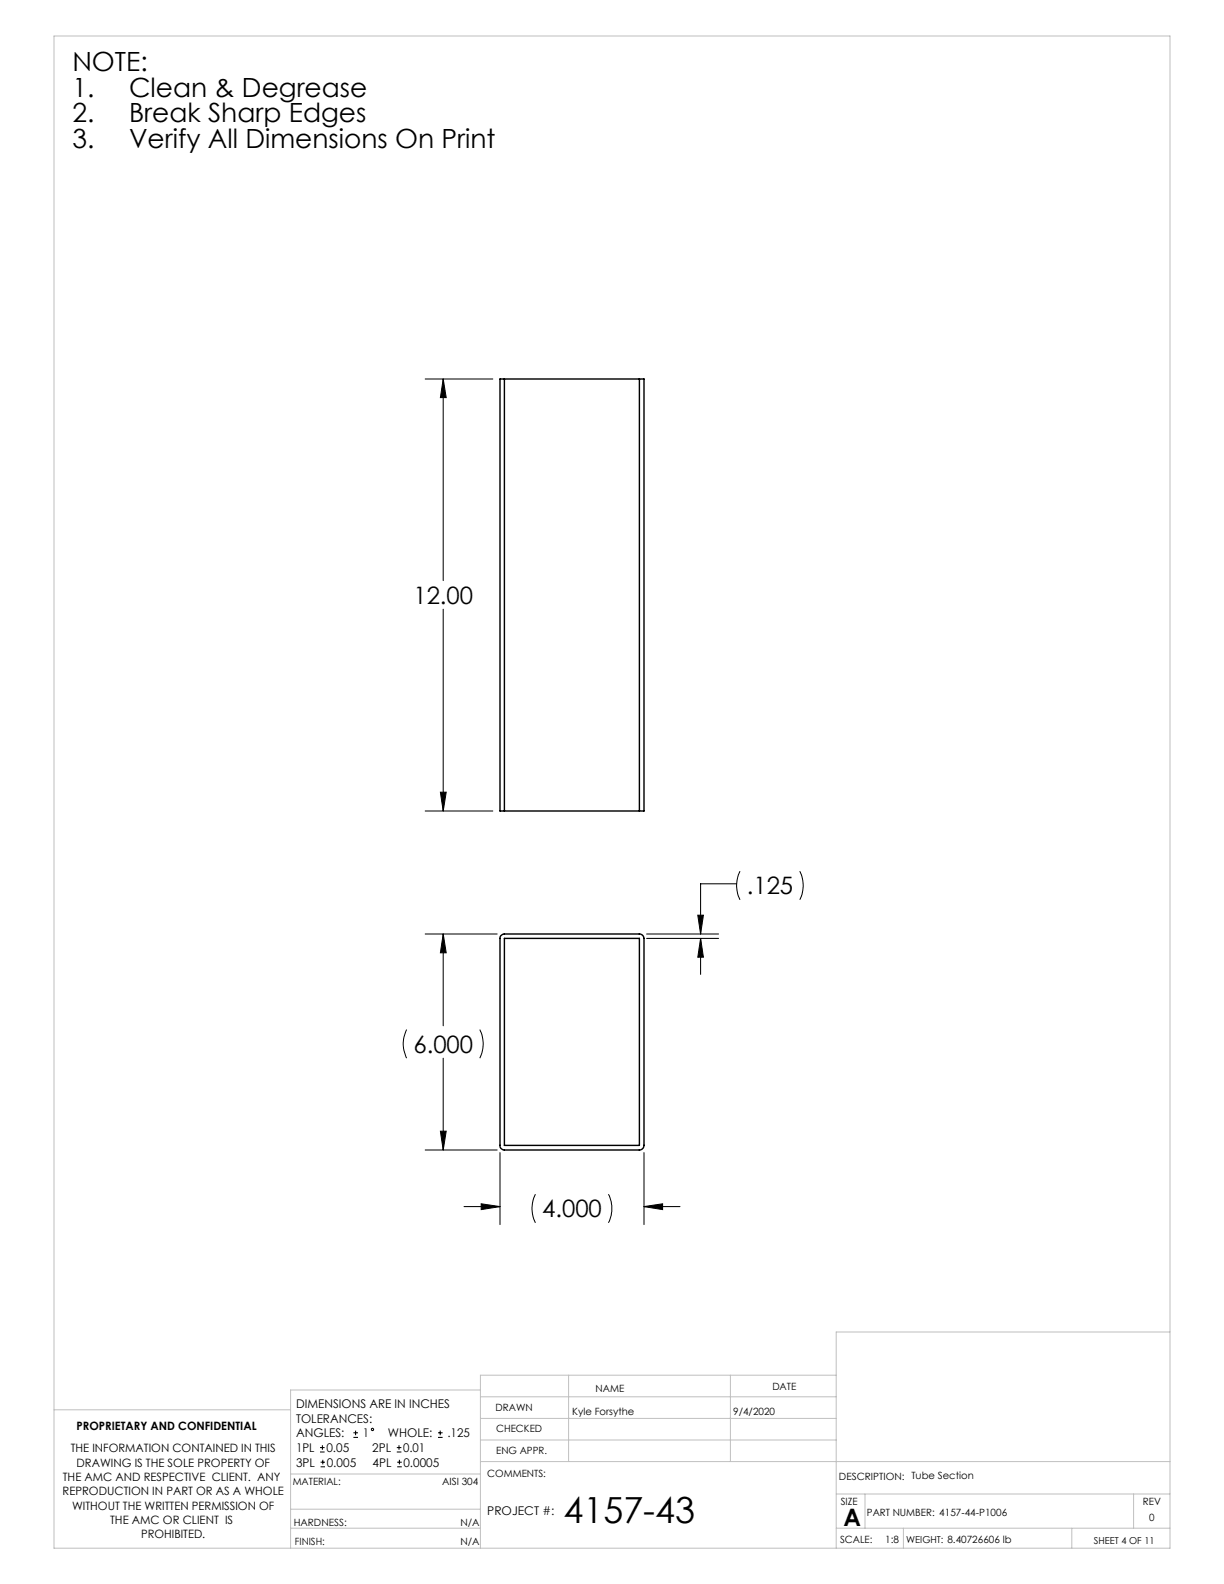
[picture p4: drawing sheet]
<svg xmlns="http://www.w3.org/2000/svg" width="216mm" height="279mm" viewBox="0 0 216 279" stroke-linecap="round" stroke-linejoin="round" font-family="sans-serif">
<g fill="none" stroke="#000" stroke-width=".18">
<path d="M75 66.9h11.9M78.2 66.9l.5 3.2h-1zM78.2 66.9v35.5M78.2 107.5v35.6M77.7 139.7h1l-.5 3.4zM75 143.1h11.9M129.9 155.9h-6.3v8.8M130.5 153.7a5.6 5.6 0 0 0 0 5M141.1 153.7a5.6 5.6 0 0 1 0 5M75 164.7h12.7M78.2 164.7l.5 3.4h-1zM78.2 164.7v16.2"/>
<path d="M114.1 164.7h12.7M114.1 165.5h12.7M123.1 161.4h1l-.5 3.3zM123.6 165.5l.5 3.3h-1zM123.6 165.5v6.4M71.7 181.6a5.6 5.6 0 0 0 0 5.1M77.7 199.5h1l-.5 3.3zM78.2 186.7v16.1M84.6 181.6a5.6 5.6 0 0 1 0 5.1M75 202.8h12.7M81.8 212.8h6.4M84.9 212.3l3.3 .5-3.3 .6z"/>
<path d="M88.2 203.3v12.7M94.4 210.6a5.6 5.6 0 0 0 0 5.1M107.3 210.6a5.6 5.6 0 0 1 0 5.1M113.6 212.8l3.3-.5v1.1zM113.6 203.3v12.7M113.6 212.8h6.3M56.4 256.1h.9M56.4 255.3h.9M56.6 258.7h.7M56.6 257.9h.7M56.9 254.9v.8M56.9 257.5v.8"/>
<path d="M62.3 253.5h.8M62.3 252.7h.8M62.7 252.3v.9M70 256.1h.8M70 255.3h.8M70.1 258.7h.8M70.1 257.9h.8M70.4 254.9v.8M70.4 257.5v.8M77.3 253.5h.8M77.3 252.7h.8M77.6 252.3v.9"/>
<circle cx="65.7" cy="252.1" r=".2"/>
</g>
<g fill="none" stroke="#c0c0c0" stroke-width=".18">
<path d="M9.5 6.3h196.9v266.8h-196.9zM206.4 234.9h-58.9v38.1M9.5 248.7h41.8M51.3 260h33.4M84.7 245.2h-33.4v27.8M84.7 257.8h121.7M84.7 246.4h62.8M84.7 250.2h62.8M84.7 254h62.8M100.3 242.6v15.2M128.8 242.6v15.2M147.5 242.6h-62.8v30.4"/>
<path d="M51.3 269.6h33.4M51.3 266.2h33.4M147.5 269.6h58.9M147.5 263.5h58.9M152.6 263.5v6.1M159.3 269.6v3.4M189.1 269.6v3.4M200 263.5v6.1"/>
</g>
<path d="M78.2 164.7l.5 3.4h-1zM77.7 199.5h1l-.5 3.3zM113.6 212.8l3.3-.5v1.1zM84.9 212.3l3.3 .5-3.3 .6zM123.6 165.5l.5 3.3h-1zM123.1 161.4h1l-.5 3.3zM77.7 139.7h1l-.5 3.4zM78.2 66.9l.5 3.2h-1z" fill="#000"/>
<path d="M89 66.9h-.8v76.2h.8M89 66.9v76.2M89 66.9h23.8M112.8 66.9h.8v76.2h-.8M112.8 66.9v76.2M89 143.1h23.8M88.4 165l.4-.3h24a.85 .85 0 0 1 .8 .8v36.5a.85 .85 0 0 1-.8 .8h-23.8a.78 .78 0 0 1-.8-.8v-36.6zM89 165.5h23.8v36.5h-23.8z" fill="none" stroke="#000" stroke-width=".25"/>
<text font-size="6.3" x="99.4" y="268.7">4157-43</text>
<g font-size="4.7">
<text x="12.8" y="12.5">NOTE:</text>
<text x="12.8" y="17">1.</text>
<text x="22.8" y="17">Clean &amp; Degrease</text>
<text x="12.8" y="21.6">2.</text>
<text x="22.8" y="21.6">Break Sharp Edges</text>
<text x="12.8" y="26.1">3.</text>
<text x="22.8" y="26.1">Verify All Dimensions On Print</text>
</g>
<g font-size="4.2">
<text x="72.9" y="106.5">12.00</text>
<text x="131.7" y="157.8">.125</text>
<text x="72.9" y="185.7">6.000</text>
<text x="95.6" y="214.8">4.000</text>
<text x="148.8" y="269.1">A</text>
</g>
<g font-size="2.1">
<text x="52.2" y="248.3">DIMENSIONS ARE IN INCHES</text>
<text x="52.2" y="250.9">TOLERANCES:</text>
<text x="52.2" y="253.5">ANGLES:</text>
<text x="52.2" y="256.1">1PL</text>
<text x="57.6" y="256.1">0.05</text>
<text x="64" y="253.5">1</text>
<text x="65.6" y="256.1">2PL</text>
<text x="68.4" y="253.5">WHOLE:</text>
<text x="71.1" y="256.1">0.01</text>
<text x="78.9" y="253.5">.125</text>
<text x="52.2" y="258.7">3PL</text>
<text x="57.6" y="258.7">0.005</text>
<text x="65.7" y="258.7">4PL</text>
<text x="71.2" y="258.7">0.0005</text>
<text x="85.9" y="267.3">PROJECT #:</text>
</g>
<g font-size="2">
<text x="12.5" y="256.2">THE INFORMATION CONTAINED IN THIS</text>
<text x="13.5" y="252.2">PROPRIETARY AND CONFIDENTIAL</text>
<text x="11" y="263.7">REPRODUCTION IN PART OR AS A WHOLE</text>
<text x="11.1" y="261.2">THE AMC AND RESPECTIVE CLIENT. ANY</text>
<text x="13.5" y="258.7">DRAWING IS THE SOLE PROPERTY OF</text>
<text x="12.7" y="266.3">WITHOUT THE WRITTEN PERMISSION OF</text>
<text x="19.4" y="268.8">THE AMC OR CLIENT IS</text>
<text x="24.9" y="271.3">PROHIBITED.</text>
</g>
<g font-size="1.8">
<text x="105.1" y="245.5">NAME</text>
<text x="136.2" y="245.2">DATE</text>
<text x="87.4" y="248.8">DRAWN</text>
<text x="100.9" y="249.5">Kyle Forsythe</text>
<text x="129.3" y="249.5">9/4/2020</text>
<text x="87.5" y="256.5">ENG APPR.</text>
<text x="87.5" y="252.6">CHECKED</text>
<text x="51.6" y="261.9">MATERIAL:</text>
<text x="78" y="261.9">AISI 304</text>
<text x="85.9" y="260.5">COMMENTS:</text>
<text x="148" y="261.1">DESCRIPTION: Tube Section</text>
<text x="51.8" y="269.1">HARDNESS:</text>
<text x="81.2" y="269.1">N/A</text>
<text x="148.3" y="265.5">SIZE</text>
<text x="152.9" y="267.4">PART NUMBER: 4157-44-P1006</text>
<text x="201.6" y="265.5">REV</text>
<text x="202.7" y="268.2">0</text>
<text x="52" y="272.5">FINISH:</text>
<text x="81.2" y="272.5">N/A</text>
<text x="148.2" y="272.2">SCALE:</text>
<text x="156.1" y="272.2">1:8</text>
</g>
<g font-size="1.7">
<text x="159.9" y="272.2">WEIGHT: 8.40726606 lb</text>
<text x="193" y="272.3">SHEET 4 OF 11</text>
</g>
</svg>
